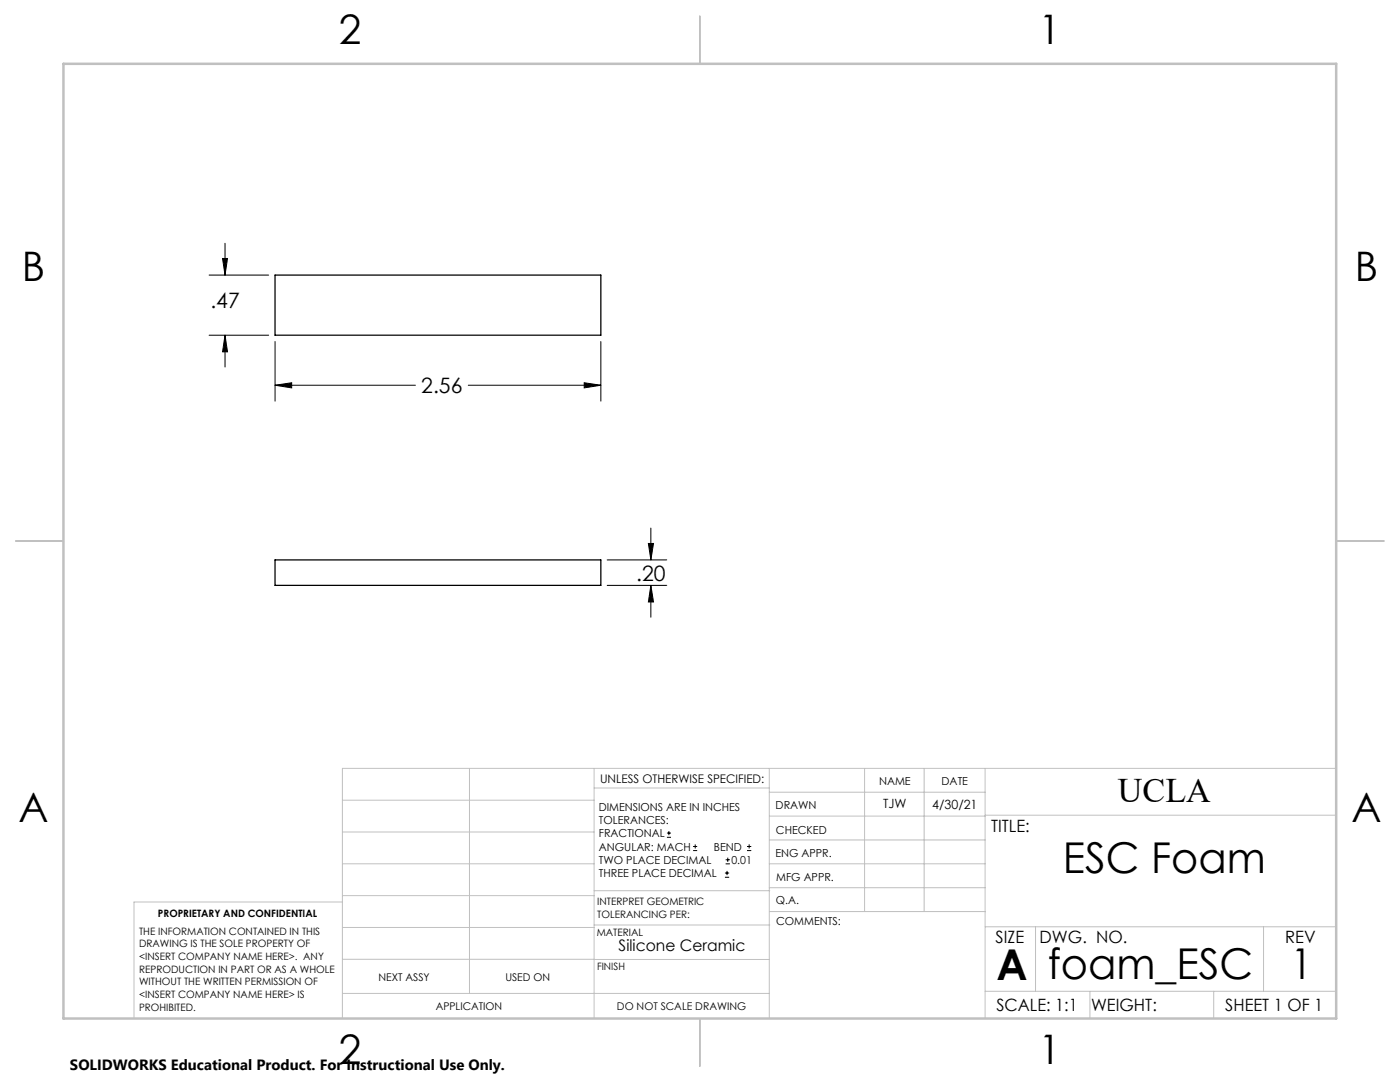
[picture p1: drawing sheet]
<svg xmlns="http://www.w3.org/2000/svg" width="279mm" height="216mm" viewBox="0 0 279 216" stroke-linecap="round" stroke-linejoin="round" font-family="sans-serif">
<g fill="none" stroke="#000" stroke-width=".2">
<path d="M41.7 54.9h11.9M44.4 51.6h1l-.5 3.3zM44.9 48.5v6.4M41.7 66.9h11.9M44.9 66.9v6.3M44.9 66.9l.5 3.3h-1zM54.9 76.9l3.3-.5v1zM54.9 68.2v11.8M54.9 76.9h28M93.5 76.9h26.4M116.6 76.4l3.3 .5-3.3 .5zM119.9 68.2v11.8"/>
<path d="M121.2 116.8h11.9M121.2 111.7h11.9M129.4 108.4h1l-.5 3.3zM129.9 105.4v6.3M129.9 116.8v6.4M129.9 116.8l.5 3.3h-1zM133.1 167.1h.8M133.1 166.2h.8M133.5 165.8v.9M138.3 169.7h.8M138.3 168.9h.8M138.7 168.5v.8"/>
<path d="M144.7 175h.8M144.7 174.2h.8M144.8 172.4h.9M144.8 171.6h.9M145.1 173.8v.8M145.2 171.1v.9M149.1 169.7h.8M149.1 168.9h.8M149.5 168.5v.8"/>
</g>
<g fill="none" stroke="#c0c0c0" stroke-width=".2">
<path d="M68.3 159.7h50.3M93.7 153.3v44.9M118.6 153.3v49.9M118.6 157.2h34.9M153.5 153.3v49.9M153.5 158.1h43.1M172.5 153.3v28.6M184.4 153.3v28.6M196.6 153.3v49.9M266.7 153.3h-198.4v49.9M68.3 178.7h50.3M68.3 172.4h50.3"/>
<path d="M68.3 166h50.3M68.3 180h-41.6v23.2M118.6 177.7h35M153.5 167.6h43.1M153.5 162.8h43.1M153.5 172.4h43.1M153.5 177.1h43.1M196.6 162.7h70.1M68.3 198.2h85.2M68.3 191.4l85.2 .1M68.3 185.1h50.3M118.6 184.6h35"/>
<path d="M153.6 181.9h43M196.6 197.8h70.1M196.6 184.9h70.1M206.7 184.9v12.9M217.5 197.8v5.4M242.2 197.8v5.4M252.2 184.9v12.9"/>
</g>
<path d="M139.7 3.2v9.5M3.1 107.9h9.6M266.7 107.9h9.5M139.7 203.2v9.6" fill="none" stroke="#c0c0c0" stroke-width=".25"/>
<path d="M12.7 12.7h254v190.5h-254z" fill="none" stroke="#c0c0c0" stroke-width=".5"/>
<path d="M129.9 116.8l.5 3.3h-1zM129.4 108.4h1l-.5 3.3zM54.9 76.9l3.3-.5v1zM116.6 76.4l3.3 .5-3.3 .5zM44.4 51.6h1l-.5 3.3zM44.9 66.9l.5 3.3h-1z" fill="#000"/>
<path d="M54.9 54.9h65v12h-65zM54.9 111.7h65v5.1h-65z" fill="none" stroke="#000" stroke-width=".25"/>
<g font-size="8.5">
<text x="212.1" y="174.2">ESC Foam</text>
<text x="198.9" y="195.5">A</text>
<text x="209.1" y="195.4">foam_ESC</text>
<text x="257.6" y="195.4">1</text>
</g>
<g font-size="8.1">
<text x="67.6" y="8.9">2</text>
<text x="207.3" y="8.9">1</text>
<text x="4.4" y="56.1">B</text>
<text x="270.4" y="56.1">B</text>
<text x="3.7" y="164.1">A</text>
<text x="269.7" y="164.1">A</text>
<text x="67.6" y="212.4">2</text>
<text x="207.3" y="212.4">1</text>
</g>
<text font-size="6.9" x="223.1" y="160.1">UCLA</text>
<g font-size="4.2">
<text x="42" y="61.4">.47</text>
<text x="84.1" y="78.5">2.56</text>
<text x="127" y="115.9">.20</text>
</g>
<g font-size="3.4">
<text x="197.8" y="166">TITLE:</text>
<text x="198.7" y="188.1">SIZE</text>
<text x="207.5" y="188.1">DWG. NO.</text>
<text x="256.5" y="188.2">REV</text>
<text x="198.8" y="201.7">SCALE: 1:1</text>
<text x="217.7" y="201.8">WEIGHT:</text>
<text x="244.5" y="201.7">SHEET 1 OF 1</text>
</g>
<text font-size="3.2" x="123.5" y="189.8">Silicone Ceramic</text>
<text font-size="3" x="14" y="213.5">SOLIDWORKS Educational Product. For Instructional Use Only.</text>
<g font-size="2.5">
<text x="176.2" y="161.3">TJW</text>
<text x="186.1" y="161.4">4/30/21</text>
</g>
<text font-size="2.4" x="119.8" y="156.2">UNLESS OTHERWISE SPECIFIED:</text>
<g font-size="2.2">
<text x="119.5" y="161.8">DIMENSIONS ARE IN INCHES</text>
<text x="154.8" y="161.4">DRAWN</text>
<text x="175.4" y="156.6">NAME</text>
<text x="187.9" y="156.7">DATE</text>
<text x="119.5" y="164.4">TOLERANCES:</text>
<text x="119.5" y="167.1">FRACTIONAL</text>
<text x="154.9" y="166.3">CHECKED</text>
<text x="119.5" y="169.7">ANGULAR: MACH</text>
<text x="119.5" y="172.4">TWO PLACE DECIMAL</text>
<text x="142.5" y="169.7">BEND</text>
<text x="146" y="172.4">0.01</text>
<text x="154.8" y="171">ENG APPR.</text>
<text x="119.5" y="175">THREE PLACE DECIMAL</text>
<text x="154.9" y="175.7">MFG APPR.</text>
<text x="154.9" y="180.4">Q.A.</text>
<text x="154.9" y="184.6">COMMENTS:</text>
</g>
<g font-size="2.1">
<text x="75.5" y="195.7">NEXT ASSY</text>
<text x="100.9" y="195.7">USED ON</text>
<text x="86.9" y="201.5">APPLICATION</text>
<text x="123.1" y="201.6">DO NOT SCALE DRAWING</text>
</g>
<g font-size="2">
<text x="31.5" y="182.9">PROPRIETARY AND CONFIDENTIAL</text>
<text x="119.2" y="180.6">INTERPRET GEOMETRIC</text>
<text x="119.2" y="183.1">TOLERANCING PER:</text>
<text x="27.8" y="186.5">THE INFORMATION CONTAINED IN THIS</text>
<text x="27.8" y="189">DRAWING IS THE SOLE PROPERTY OF</text>
<text x="27.8" y="191.6">&lt;INSERT COMPANY NAME HERE&gt;. ANY</text>
<text x="119.1" y="186.7">MATERIAL</text>
<text x="27.8" y="194.1">REPRODUCTION IN PART OR AS A WHOLE</text>
<text x="27.8" y="196.6">WITHOUT THE WRITTEN PERMISSION OF</text>
<text x="119.1" y="193.5">FINISH</text>
<text x="27.8" y="199.1">&lt;INSERT COMPANY NAME HERE&gt; IS</text>
<text x="27.8" y="201.7">PROHIBITED.</text>
</g>
</svg>
